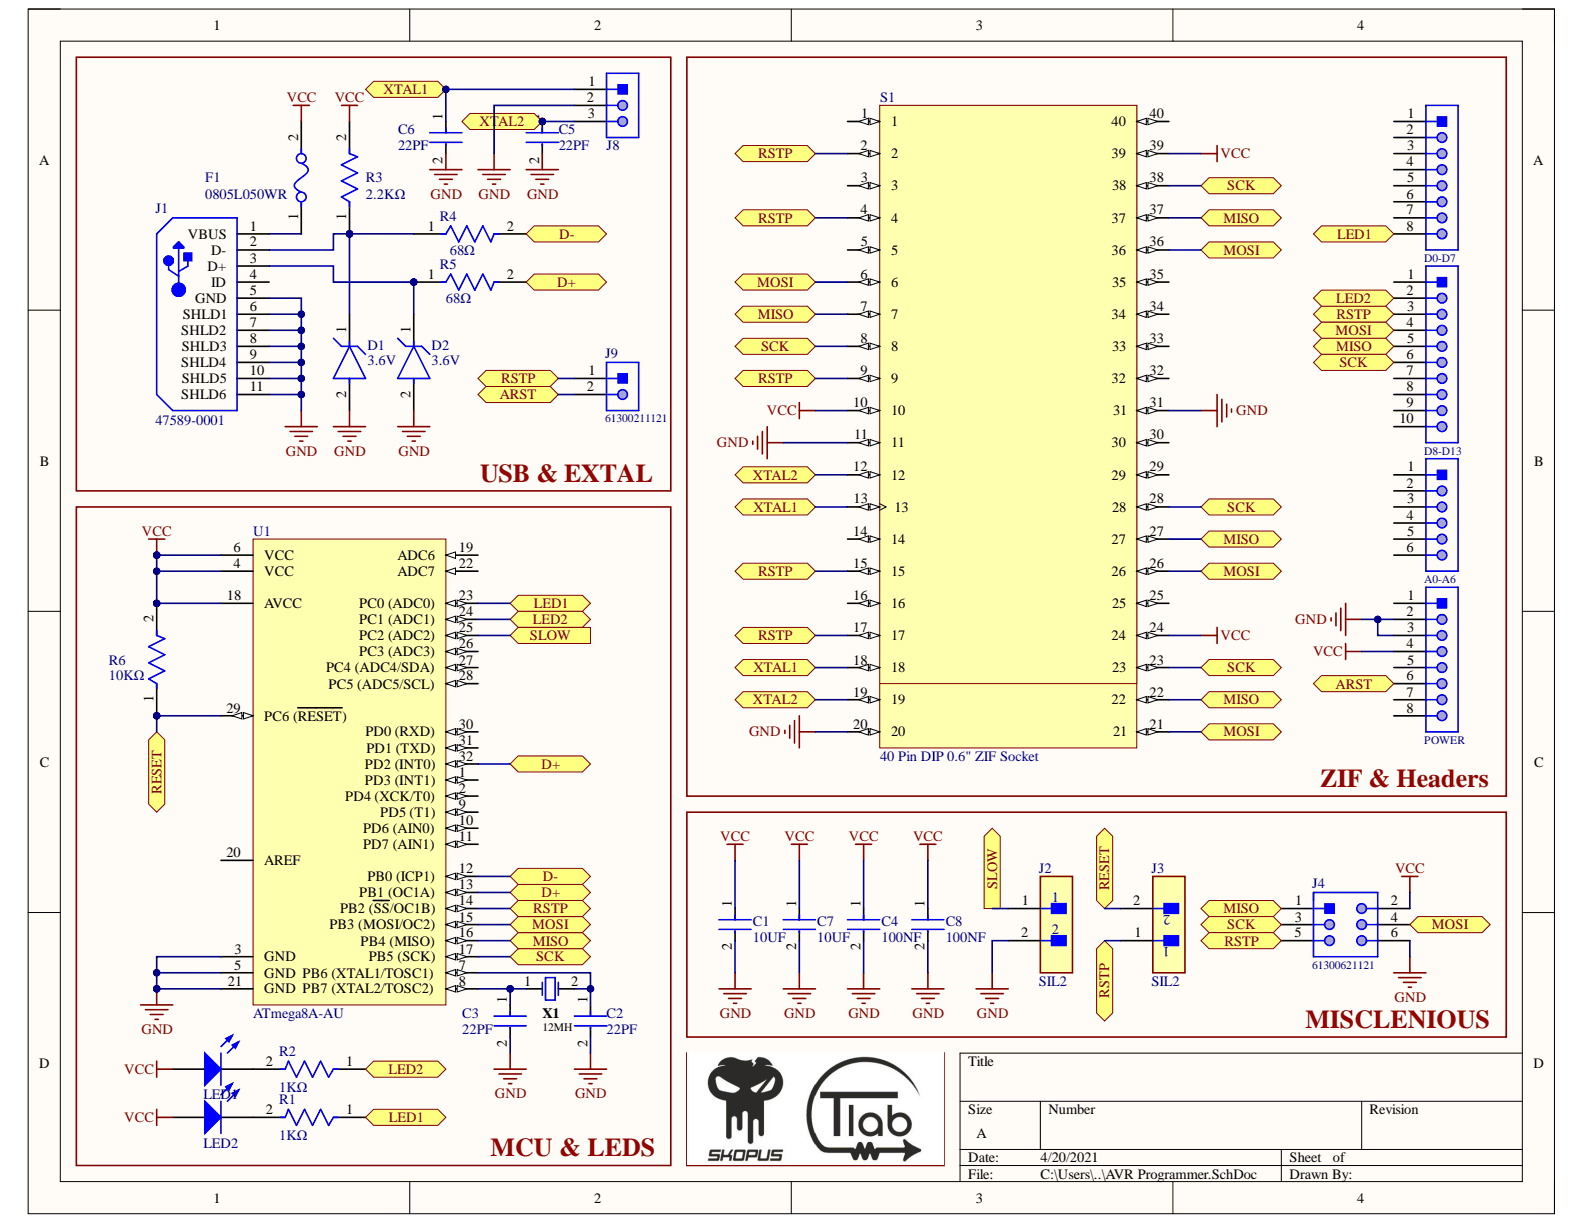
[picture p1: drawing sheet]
# Altium project AVR Programmer.PrjPcb
1 sheet, 32 parts. Net scope: flat (ports and power ports of the same name join across sheets).
Board file: AVR Programmer.PcbDoc

## Sheet AVR Programmer.SchDoc
size A

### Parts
(Parts that share a designator on the sheet are numbered #1, #2 ... from top to bottom, then left to right.)
C1  10UF  [FP-C0805C-DN-MFG]
C2  22PF  [FP-CC0805-0_85-MFG]
C3  22PF  [FP-CC0805-0_85-MFG]
C4  100NF  [FP-C0805C-DN-MFG]
C5  22PF  [FP-CC0805-0_85-MFG]
C6  22PF  [FP-CC0805-0_85-MFG]
C7  10UF  [FP-C0805C-DN-MFG]
C8  100NF  [FP-C0805C-DN-MFG]
D1  3.6V  [FP-6_560-5005_01-4-MFG]
D2  3.6V  [FP-6_560-5005_01-4-MFG]
F1  0805L050WR  [FP-0805L-MFG]
J1  47589-0001  [MOLX-47589-0001_V]
J2  SIL2  [FP-M22-2510205-MFG]
J3  SIL2  [FP-M22-2510205-MFG]
J4#1  D0-D7  [61300811121]
J4#2  61300621121  [61300621121]
J5  D8-D13  [61301011121]
J6  A0-A6  [61300611121]
J7  POWER  [61300811121]
J8  61300311121  [61300311121]  (value not drawn)
J9  61300211121  [61300211121]
LED1  (no value)  [0805_A]
LED2  150080SS75000  [0805_A]  (value not drawn)
R1  1KΩ  [FP-CRCW0805-e3-IPC_C]
R2  1KΩ  [FP-CRCW0805-e3-IPC_C]
R3  2.2KΩ  [FP-CRCW0805-e3-IPC_C]
R4  68Ω  [FP-CRCW0805-e3-IPC_C]
R5  68Ω  [FP-CRCW0805-e3-IPC_C]
R6  10KΩ  [FP-CRCW0805-e3-IPC_C]
S1  40 Pin DIP 0.6" ZIF Socket  [40P6]
U1  ATmega8A-AU  [32A_N]
X1  12MH  [FOX-FOXSLF-2_V]

### Blocks framed on the sheet
USB & EXTAL: C5 C6 D1 D2 F1 J1 J8 J9 R3-R5
ZIF & Headers: J4#1 J5-J7 S1
MCU & LEDS: C2 C3 LED1 LED2 R1 R2 R6 U1 X1
MISCLENIOUS: C1 C4 C7 C8 J2 J3 J4#2

### Ports
ARST (bidir), D+ (bidir), D- (bidir), LED1 (bidir), LED2 (bidir), MISO (bidir), MOSI (bidir), RESET (bidir), RSTP (bidir), SCK (bidir), SLOW (in), SLOW (out), XTAL1 (bidir), XTAL2 (bidir)

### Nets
GND: C1.2 C2.2 C3.2 C4.2 C5.2 C6.2 C7.2 C8.2 D1.2(A) D2.2(A) J1.5(GND) J1.6(SHLD1) J1.7(SHLD2) J1.8(SHLD3) J1.9(SHLD4) J1.10(SHLD5) J1.11(SHLD6) J2.2 J4#2.6 J7.2 J7.3 J8.2 S1.11 S1.20 S1.31 U1.3(GND) U1.5(GND) U1.21(GND)
VCC: C1.1 C4.1 C7.1 C8.1 F1.2 J4#2.2 J7.4 LED1.2(A) LED2.2(A) R3.2 R6.2 S1.10 S1.24 S1.39 U1.4(VCC) U1.6(VCC) U1.18(AVCC)
NetC2_1: C2.1 U1.7(PB6_(XTAL1/TOSC1)) X1.2
NetC3_1: C3.1 U1.8(PB7_(XTAL2/TOSC2)) X1.1
NetC5_1: C5.1 J8.3 S1.12 S1.19 ; port XTAL2
NetC6_1: C6.1 J8.1 S1.13 S1.18 ; port XTAL1
NetD1_1: D1.1(C) J1.2(D-) R3.1 R4.1
NetD2_1: D2.1(C) J1.3(D+) R5.1
NetF1_1: F1.1 J1.1(VBUS)
NetJ2_1: J2.1 U1.25(PC2_(ADC2)) ; port SLOW
NetJ3_1: J3.1 J4#2.5 J5.3 J9.1 S1.2 S1.4 S1.9 S1.15 S1.17 U1.14(PB2_(~{SS}/OC1B)) ; port RSTP
NetJ3_2: J3.2 R6.1 U1.29(PC6_(~{RESET})) ; port RESET
NetJ4#1_8: J4#1.8 R1.1 U1.23(PC0_(ADC0)) ; port LED1
NetJ4#2_1: J4#2.1 J5.5 S1.7 S1.22 S1.27 S1.37 U1.16(PB4_(MISO)) ; port MISO
NetJ4#2_3: J4#2.3 J5.6 S1.8 S1.23 S1.28 S1.38 U1.17(PB5_(SCK)) ; port SCK
NetJ4#2_4: J4#2.4 J5.4 S1.6 S1.21 S1.26 S1.36 U1.15(PB3_(MOSI/OC2)) ; port MOSI
NetJ5_2: J5.2 R2.1 U1.24(PC1_(ADC1)) ; port LED2
NetJ7_6: J7.6 J9.2 ; port ARST
NetLED1_1: LED1.1(K) R2.2
NetLED2_1: LED2.1(K) R1.2
NetR4_2: R4.2 U1.12(PB0_(ICP1)) ; port D-
NetR5_2: R5.2 U1.13(PB1_(OC1A)) U1.32(PD2_(INT0)) ; port D+

Not connected (* = marked no-connect by the designer): J1 4(ID); J4#1 1 2 3 4 5 6 7; J5 1 7 8 9 10; J6 1 2 3 4 5 6; J7 1 5 7 8; S1 1 3 5 14 16 25 29 30 32 33 34 35 40; U1 1(PD3_(INT1)) 2(PD4_(XCK/T0)) 9(PD5_(T1)) 10(PD6_(AIN0)) 11(PD7_(AIN1)) 19(ADC6) 20(AREF) 22(ADC7) 26(PC3_(ADC3)) 27(PC4_(ADC4/SDA)) 28(PC5_(ADC5/SCL)) 30(PD0_(RXD)) 31(PD1_(TXD))
